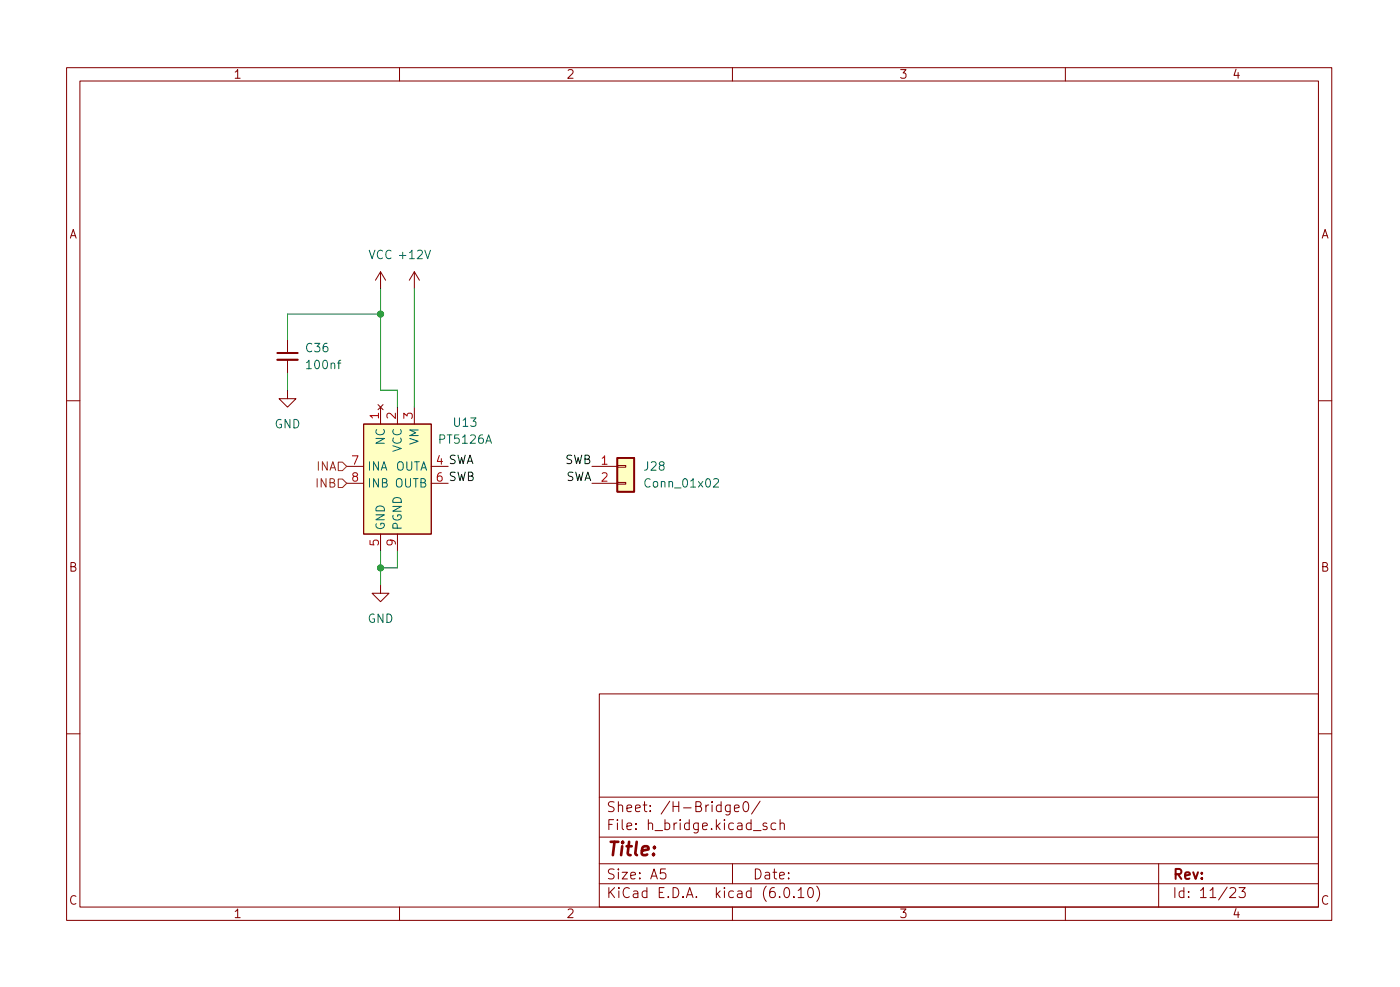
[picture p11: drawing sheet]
<svg xmlns="http://www.w3.org/2000/svg" width="210mm" height="148mm" viewBox="0 0 210 148" stroke-linecap="round" stroke-linejoin="round" font-family="sans-serif">
<g fill="none" stroke="#840000" stroke-width=".15">
<path d="M10 10.2h190v128h-190zM12 12.2h186v124h-186zM60 10.2v2M110 10.2v2M160 10.2v2M43.2 58.6v1.3h1.2l-1.2 1.2-1.3-1.2h1.3M43.2 51v2M43.2 54v2M57.1 40.8l-.7 1.3M57.1 40.8v2.5M57.1 40.8l.8 1.3M62.2 40.8l-.7 1.3"/>
<path d="M62.2 40.8v2.5M62.2 40.8l.8 1.3M10 60.2h2M52.1 70h2.5M52.1 72.6h2.5M54.6 63.7h10.2v16.5h-10.2zM56.8 60.7l.7 .8M57.1 61.1v2.6M57.5 60.7l-.7 .8M59.7 61.1v2.6M62.2 61.1v2.6M64.8 70h2.5"/>
<path d="M64.8 72.6h2.5M88.9 70h3.8M88.9 72.6h3.8M92.7 72.4h1.3v.3h-1.3zM92.7 69.9h1.3v.2h-1.3zM198 60.2h2M57.1 87.8v1.3h1.3l-1.3 1.2-1.2-1.2h1.2M57.1 80.2v2.5M59.7 80.2v2.5M10 110.2h2M90 104.2h108v32h-108zM90 119.7h108"/>
<path d="M198 110.2h2M60 136.2v2M90 132.7h108M90 129.7h108M90 125.7h108M99.9 130.4h-.7v.8l.2-.2 .5 .1 .1 .2-.1 .5-.2 .1h-.3l-.2-.1M109.7 120.8v1.3a.41 .41 0 0 1-.7 .2M109.7 120.9l-.5-.1-.3 .3v.5l.2 .2h.6M110 136.2v2M110 129.7v3M110.3 121.3l.7-.1-.1-.3-.4-.1-.2 .3 .1 .7h.5M111.7 120.5l.4-.2a.94 .94 0 0 1 0 1.5h-.2a.91 .91 0 0 1-.2-1.3z"/>
<path d="M113.2 124.7h1.1M114.2 120.3l-1.3 1.9M115.2 123.6l-.4-.1-.2 .3 .1 .2 .5 .1v.4h-.6M116.5 123.6l-.4-.1-.3 .3v.5l.1 .2h.6M117.2 123.7a.37 .37 0 0 1 .6 .1v.7M117.2 123v1.5M117.9 133.3l.3-.1a.94 .94 0 0 1 0 1.5h-.1a1 1 0 0 1-.2-1.4zM119.2 134.6v.1M119.9 133.7l.4-.5v1.5M119.9 134.7h.8M121.5 133.3l.3-.1a.94 .94 0 0 1 0 1.5h-.1a1 1 0 0 1-.2-1.4zM122.7 133a1.72 1.72 0 0 1 0 2.3"/>
<path d="M160 136.2v2M174 129.7v6.5M184.7 133.4l.2-.2 .5 .1a.41 .41 0 0 1 .1 .6l-.8 .8h.9M186.1 133.2h.9l-.5 .6a.41 .41 0 0 1 .5 .3v.4l-.1 .2h-.6l-.2-.1"/>
</g>
<g fill="#ffffc2" stroke="#ffffc2" stroke-width=".15">
<path d="M92.7 68.7h2.5v5.1h-2.5z"/>
<path d="M54.6 63.7h10.2v16.5h-10.2z"/>
</g>
<path d="M92.7 68.7h2.5v5.1h-2.5z" fill="none" stroke="#840000" stroke-width=".25"/>
<path d="M107.2 72l.5-.1 .1 .1 .1 .2-.8 .9h.8" fill="none" stroke="#006464" stroke-width=".15"/>
<path d="M41.7 54h3" fill="none" stroke="#840000" stroke-width=".33"/>
<path d="M41.7 53h3" fill="none" stroke="#840000" stroke-width=".3"/>
<path d="M50.8 71.9h.6l.7 .7-.7 .6h-.6zM50.8 69.4h.6l.7 .6-.7 .6h-.6z" fill="none" stroke="#725600" stroke-width=".15"/>
<path d="M43.2 56v2.6M57.1 43.3v15.3h2.6v2.5M57.1 47.2h-13.9v3.8M62.2 43.3v17.8M57.1 82.7v5.1M59.7 82.7v2.6h-2.6" fill="none" stroke="#009600" stroke-width=".15"/>
<g fill="#009600" stroke="#009600" stroke-width=".15">
<circle cx="57.1" cy="47.2" r=".46"/>
<circle cx="57.1" cy="85.3" r=".46"/>
</g>
<text font-size="2.8" fill="#840000" x="91" y="128.5">Title:</text>
<g font-size="2.1" fill="#840000">
<text x="91" y="124.6">File: h_bridge.kicad_sch</text>
<text x="91" y="121.9">Sheet: /H-Bridge0/</text>
<text x="91" y="134.8">KiCad E.D.A. kicad (6.0.10)</text>
<text x="91" y="132">Size: A5</text>
<text x="113" y="132">Date:</text>
<text x="176" y="132">Rev:</text>
<text x="176" y="134.8">Id: 11/23</text>
</g>
<g font-size="1.8" fill="#840000">
<text x="35" y="11.8">1</text>
<text x="85" y="11.8">2</text>
<text x="135" y="11.8">3</text>
<text x="185" y="11.8">4</text>
<text x="10.3" y="35.8">A</text>
<text x="198.4" y="35.8">A</text>
<text x="10.3" y="85.8">B</text>
<text x="198.4" y="85.8">B</text>
<text x="10.3" y="135.8">C</text>
<text x="35" y="137.8">1</text>
<text x="85" y="137.8">2</text>
<text x="135" y="137.8">3</text>
<text x="185" y="137.8">4</text>
<text x="198.4" y="135.8">C</text>
</g>
<g font-size="1.8" fill="#006464">
<text x="55.3" y="38.9">VCC +12V</text>
<text x="46" y="52.9">C36</text>
<text x="46.2" y="55.4">100nf</text>
<text x="41.2" y="64.3">GND</text>
<text x="68.2" y="64.1">U13</text>
<text x="55.1" y="70.6">INA OUTA</text>
<text x="57.8" y="66.7" transform="rotate(-90 57.8 66.7)">NC</text>
<text x="60.3" y="67.9" transform="rotate(-90 60.3 67.9)">VCC</text>
<text x="62.9" y="66.8" transform="rotate(-90 62.9 66.8)">VM</text>
<text x="66.1" y="66.6">PT5126A</text>
<text x="96.8" y="70.6">J28</text>
<text x="55.1" y="73.2">INB OUTB</text>
<text x="97.2" y="73.2">Conn_01x02</text>
<text x="57.8" y="79.7" transform="rotate(-90 57.8 79.7)">GND</text>
<text x="60.3" y="79.7" transform="rotate(-90 60.3 79.7)">PGND</text>
<text x="55.2" y="93.5">GND</text>
</g>
<g font-size="1.8" fill="#a90000">
<text x="56.9" y="62.9" transform="rotate(-90 56.9 62.9)">1</text>
<text x="59.4" y="62.9" transform="rotate(-90 59.4 62.9)">2</text>
<text x="62" y="62.9" transform="rotate(-90 62 62.9)">3</text>
<text x="52.8" y="69.8">7</text>
<text x="90.3" y="69.8">1</text>
<text x="52.8" y="72.3">8</text>
<text x="90.3" y="72.3">2</text>
<text x="56.9" y="81.9" transform="rotate(-90 56.9 81.9)">5</text>
<text x="59.4" y="81.9" transform="rotate(-90 59.4 81.9)">9</text>
</g>
<g font-size="1.8" fill="#725600">
<text x="47.6" y="70.6">INA</text>
<text x="47.6" y="73.2">INB</text>
</g>
<g font-size="1.8" fill="#0f0f0f">
<text x="65.5" y="69.8">4 SWA</text>
<text x="84.8" y="69.7">SWB</text>
<text x="65.5" y="72.3">6 SWB</text>
<text x="84.8" y="72.2">SWA</text>
</g>
</svg>
